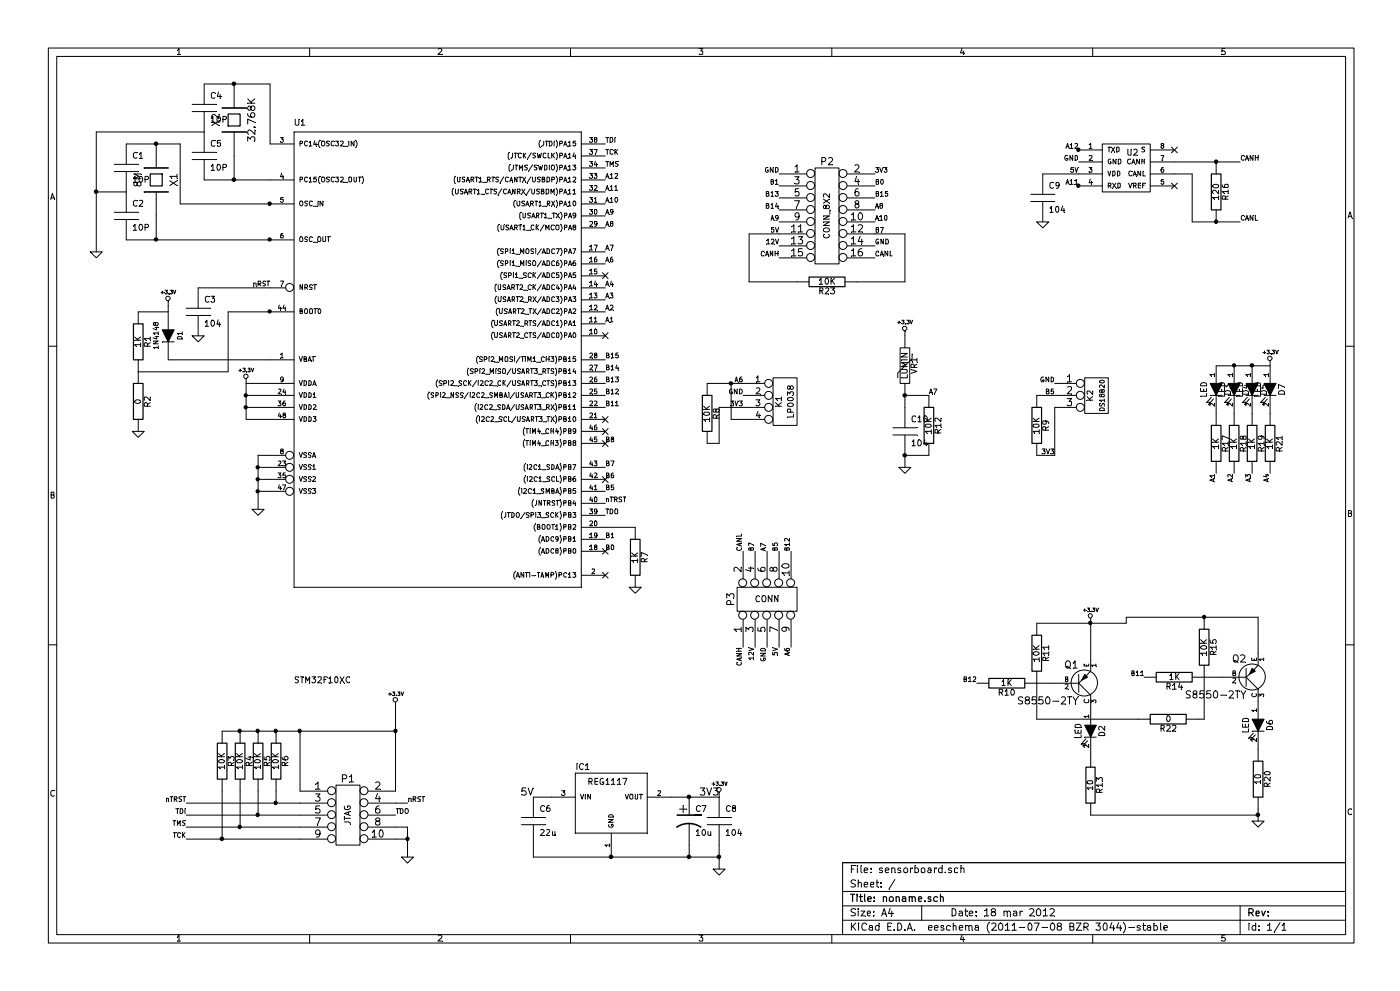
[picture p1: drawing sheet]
EESchema Schematic File Version 2  date 2012-03-19 1:16:32
LIBS:power
LIBS:device
LIBS:transistors
LIBS:conn
LIBS:linear
LIBS:regul
LIBS:74xx
LIBS:cmos4000
LIBS:adc-dac
LIBS:memory
LIBS:xilinx
LIBS:special
LIBS:microcontrollers
LIBS:dsp
LIBS:microchip
LIBS:analog_switches
LIBS:motorola
LIBS:texas
LIBS:intel
LIBS:audio
LIBS:interface
LIBS:digital-audio
LIBS:philips
LIBS:display
LIBS:cypress
LIBS:siliconi
LIBS:opto
LIBS:atmel
LIBS:contrib
LIBS:valves
LIBS:STM32
LIBS:burr-brown
LIBS:sensorboard-cache
EELAYER 25  0
EELAYER END
$Descr A4 11700 8267
encoding utf-8
Sheet 1 1
Title "noname.sch"
Date "18 mar 2012"
Rev ""
Comp ""
Comment1 ""
Comment2 ""
Comment3 ""
Comment4 ""
$EndDescr
Connection ~ 6100 3200
Wire Wire Line
	6100 3200 6100 3500
Wire Wire Line
	6100 3500 6200 3500
Wire Wire Line
	7300 1950 7550 1950
Wire Wire Line
	7550 1950 7550 2350
Wire Wire Line
	7550 2350 7150 2350
Connection ~ 9100 5200
Connection ~ 10050 5150
Wire Wire Line
	9400 5150 10500 5150
Wire Wire Line
	9400 5150 9400 5200
Wire Wire Line
	9400 5200 8650 5200
Wire Wire Line
	10000 6000 10050 6000
Wire Wire Line
	10050 6000 10050 5650
Wire Wire Line
	1700 1500 2250 1500
Wire Wire Line
	2250 2600 1900 2600
Connection ~ 7550 3800
Connection ~ 7550 3300
Connection ~ 9000 1550
Connection ~ 9000 1250
Connection ~ 2250 1700
Connection ~ 2250 2000
Connection ~ 2250 2600
Connection ~ 2300 6100
Connection ~ 2150 6100
Connection ~ 2000 6100
Connection ~ 6000 7150
Wire Wire Line
	6000 7250 6000 7050
Wire Wire Line
	8650 3300 8800 3300
Wire Wire Line
	5900 3700 6000 3700
Wire Wire Line
	1150 2600 1400 2600
Wire Wire Line
	7750 3800 7550 3800
Wire Wire Line
	7750 3300 7550 3300
Connection ~ 2050 3300
Wire Wire Line
	2050 3300 2250 3300
Wire Wire Line
	2250 3500 2050 3500
Wire Wire Line
	2050 3500 2050 3200
Connection ~ 2150 4000
Wire Wire Line
	2150 4000 2250 4000
Wire Wire Line
	2150 4250 2150 3800
Wire Wire Line
	2150 3800 2250 3800
Wire Wire Line
	2250 2400 1650 2400
Wire Wire Line
	800  2100 800  1100
Wire Wire Line
	800  1100 1700 1100
Connection ~ 1300 2000
Wire Wire Line
	1300 1800 1300 2000
Wire Wire Line
	1050 1200 1500 1200
Connection ~ 1300 1200
Connection ~ 1950 700 
Wire Wire Line
	1700 700  2250 700 
Wire Wire Line
	1950 1300 1950 1500
Connection ~ 5750 7150
Wire Wire Line
	5750 7050 5750 7150
Connection ~ 10500 6800
Wire Wire Line
	10500 6850 10500 6750
Wire Wire Line
	10050 5650 10200 5650
Wire Wire Line
	10500 5150 10500 5450
Connection ~ 10450 3050
Wire Wire Line
	10600 3050 10150 3050
Wire Wire Line
	9100 5500 9100 5200
Wire Wire Line
	9950 1450 9950 1850
Wire Wire Line
	9950 1450 9800 1450
Wire Wire Line
	3400 7150 3400 6900
Wire Wire Line
	3400 6900 3300 6900
Wire Wire Line
	3400 6700 3300 6700
Wire Wire Line
	2500 6600 2500 6100
Connection ~ 1850 7000
Wire Wire Line
	1850 6600 1850 7000
Connection ~ 2150 6800
Wire Wire Line
	2150 6600 2150 6800
Wire Wire Line
	2500 7000 1550 7000
Wire Wire Line
	2500 6800 1550 6800
Wire Wire Line
	8700 1850 8700 1850
Wire Wire Line
	8700 1450 9000 1450
Wire Wire Line
	1550 6700 2500 6700
Wire Wire Line
	2500 6900 1550 6900
Wire Wire Line
	2300 6600 2300 6700
Connection ~ 2300 6700
Wire Wire Line
	2000 6600 2000 6900
Connection ~ 2000 6900
Wire Wire Line
	1850 6100 3300 6100
Connection ~ 2500 6100
Wire Wire Line
	3300 5900 3300 6600
Connection ~ 3300 6100
Wire Wire Line
	3300 7000 3400 7000
Connection ~ 3400 7000
Wire Wire Line
	10350 1350 9800 1350
Connection ~ 10150 1350
Wire Wire Line
	9950 1850 10350 1850
Connection ~ 10150 1850
Wire Wire Line
	8800 5700 8650 5700
Connection ~ 10300 3050
Wire Wire Line
	9100 6800 10500 6800
Wire Wire Line
	4450 6650 4600 6650
Wire Wire Line
	6000 6650 5600 6650
Connection ~ 5750 6650
Wire Wire Line
	4450 7050 4450 7150
Wire Wire Line
	4450 7150 6000 7150
Connection ~ 5100 7150
Connection ~ 1950 1500
Wire Wire Line
	1500 1200 1500 1700
Wire Wire Line
	2250 2000 1050 2000
Wire Wire Line
	1050 1600 800  1600
Connection ~ 800  1600
Wire Wire Line
	5050 4400 5300 4400
Wire Wire Line
	1400 2600 1400 2550
Wire Wire Line
	2150 4100 2250 4100
Connection ~ 2150 4100
Wire Wire Line
	2250 3900 2150 3900
Connection ~ 2150 3900
Wire Wire Line
	2050 3200 2250 3200
Wire Wire Line
	2050 3400 2250 3400
Connection ~ 2050 3400
Wire Wire Line
	7550 3300 7550 3400
Wire Wire Line
	7550 3800 7550 3900
Wire Wire Line
	1150 3100 1900 3100
Wire Wire Line
	1900 3100 1900 2600
Wire Wire Line
	5900 3200 6200 3200
Wire Wire Line
	8800 3400 8800 3800
Wire Wire Line
	8800 3800 8650 3800
Wire Wire Line
	2250 3000 1400 3000
Wire Wire Line
	2250 700  2250 1200
Wire Wire Line
	1500 1700 2250 1700
Wire Wire Line
	9500 6000 8650 6000
Wire Wire Line
	8650 6000 8650 5700
Wire Wire Line
	6500 1950 6250 1950
Wire Wire Line
	6250 1950 6250 2350
Wire Wire Line
	6250 2350 6650 2350
Wire Wire Line
	6000 3700 6000 3400
Wire Wire Line
	6000 3400 6200 3400
$Comp
L CONN_4 K1
U 1 1
P 6550 3350
F 0 "K1" V 6500 3350 50  0000 C CNN
F 1 "LP0038" V 6600 3350 50  0000 C CNN
	1    6550 3350
	1    0    0    -1  
$EndComp
$Comp
L R R23
U 1 1
P 6900 2350
F 0 "R23" V 6980 2350 50  0000 C CNN
F 1 "10K" V 6900 2350 50  0000 C CNN
	1    6900 2350
	0    1    1    0   
$EndComp
Text Label 8150 5700 2    40   ~ 0
B12
$Comp
L C C6
U 1 1
P 4450 6850
F 0 "C6" H 4500 6950 50  0000 L CNN
F 1 "22u" H 4500 6750 50  0000 L CNN
	1    4450 6850
	1    0    0    -1  
$EndComp
NoConn ~ 5050 4600
NoConn ~ 5050 4000
NoConn ~ 5050 3700
NoConn ~ 5050 2300
Text Label 6000 6650 2    60   ~ 0
3V3
Text Label 4450 6650 2    60   ~ 0
5V
$Comp
L R R22
U 1 1
P 9750 6000
F 0 "R22" V 9830 6000 50  0000 C CNN
F 1 "0" V 9750 6000 50  0000 C CNN
	1    9750 6000
	0    1    1    0   
$EndComp
NoConn ~ 5050 2800
NoConn ~ 5050 3600
NoConn ~ 5050 3500
NoConn ~ 5050 4800
Text Label 5050 4100 0    40   ~ 0
B5
Text Label 5050 4000 0    40   ~ 0
B6
Text Label 5050 3900 0    40   ~ 0
B7
Text Label 5050 3700 0    40   ~ 0
B8
Text Label 5050 4600 0    40   ~ 0
B0
Text Label 5050 4500 0    40   ~ 0
B1
Text Label 6300 4600 1    40   ~ 0
B7
Text Label 6300 5400 3    40   ~ 0
12V
Text Label 6400 5400 3    40   ~ 0
GND
Text Label 7300 1950 0    40   ~ 0
B7
Text Label 6600 5400 3    40   ~ 0
A6
Text Label 6400 4600 1    40   ~ 0
A7
Text Label 6500 4600 1    40   ~ 0
B5
Text Label 6600 4600 1    40   ~ 0
B12
Text Label 9550 5650 2    40   ~ 0
B11
Text Label 6500 5400 3    40   ~ 0
5V
Text Label 6200 4600 1    40   ~ 0
CANL
Text Label 6200 5400 3    40   ~ 0
CANH
Text Label 8800 3800 2    40   ~ 0
3V3
$Comp
L R R9
U 1 1
P 8650 3550
F 0 "R9" V 8730 3550 50  0000 C CNN
F 1 "10K" V 8650 3550 50  0000 C CNN
	1    8650 3550
	1    0    0    -1  
$EndComp
$Comp
L R R8
U 1 1
P 5900 3450
F 0 "R8" V 5980 3450 50  0000 C CNN
F 1 "10K" V 5900 3450 50  0000 C CNN
	1    5900 3450
	1    0    0    -1  
$EndComp
Text Label 8800 3300 2    40   ~ 0
B5
Text Label 8800 3200 2    40   ~ 0
GND
Text Label 6200 3400 2    40   ~ 0
3V3
Text Label 6200 3300 2    40   ~ 0
GND
Text Label 6200 3200 2    40   ~ 0
A6
$Comp
L CONN_3 K2
U 1 1
P 9150 3300
F 0 "K2" V 9100 3300 50  0000 C CNN
F 1 "DS18B20" V 9200 3300 40  0000 C CNN
	1    9150 3300
	1    0    0    -1  
$EndComp
$Comp
L GND #PWR01
U 1 1
P 1150 3600
F 0 "#PWR01" H 1150 3600 30  0001 C CNN
F 1 "GND" H 1150 3530 30  0001 C CNN
	1    1150 3600
	1    0    0    -1  
$EndComp
$Comp
L R R2
U 1 1
P 1150 3350
F 0 "R2" V 1230 3350 50  0000 C CNN
F 1 "0" V 1150 3350 50  0000 C CNN
	1    1150 3350
	1    0    0    -1  
$EndComp
Text Label 7750 3300 0    40   ~ 0
A7
$Comp
L +3.3V #PWR02
U 1 1
P 7550 2800
F 0 "#PWR02" H 7550 2760 30  0001 C CNN
F 1 "+3.3V" H 7550 2910 30  0000 C CNN
	1    7550 2800
	1    0    0    -1  
$EndComp
$Comp
L GND #PWR03
U 1 1
P 7550 3900
F 0 "#PWR03" H 7550 3900 30  0001 C CNN
F 1 "GND" H 7550 3830 30  0001 C CNN
	1    7550 3900
	1    0    0    -1  
$EndComp
$Comp
L R R12
U 1 1
P 7750 3550
F 0 "R12" V 7830 3550 50  0000 C CNN
F 1 "10K" V 7750 3550 50  0000 C CNN
	1    7750 3550
	1    0    0    -1  
$EndComp
$Comp
L C C10
U 1 1
P 7550 3600
F 0 "C10" H 7600 3700 50  0000 L CNN
F 1 "104" H 7600 3500 50  0000 L CNN
	1    7550 3600
	1    0    0    -1  
$EndComp
$Comp
L R R1
U 1 1
P 1150 2850
F 0 "R1" V 1230 2850 50  0000 C CNN
F 1 "1K" V 1150 2850 50  0000 C CNN
	1    1150 2850
	1    0    0    -1  
$EndComp
$Comp
L VR VR1
U 1 1
P 7550 3050
F 0 "VR1" V 7630 3050 50  0000 C CNN
F 1 "LUMIN" V 7550 3050 50  0000 C CNN
	1    7550 3050
	1    0    0    -1  
$EndComp
Text Label 5050 2100 0    40   ~ 0
A7
Text Label 5050 2200 0    40   ~ 0
A6
Text Label 5050 2400 0    40   ~ 0
A4
Text Label 5050 2500 0    40   ~ 0
A3
Text Label 5050 2600 0    40   ~ 0
A2
Text Label 5050 2700 0    40   ~ 0
A1
Text Label 5050 3000 0    40   ~ 0
B15
Text Label 5050 3100 0    40   ~ 0
B14
Text Label 5050 3200 0    40   ~ 0
B13
Text Label 5050 3300 0    40   ~ 0
B12
Text Label 5050 3400 0    40   ~ 0
B11
Text Label 5050 4200 0    40   ~ 0
nTRST
Text Label 5050 4300 0    40   ~ 0
TDO
Text Label 2250 2400 2    40   ~ 0
nRST
Text Label 5050 1900 0    40   ~ 0
A8
Text Label 5050 1800 0    40   ~ 0
A9
Text Label 5050 1700 0    40   ~ 0
A10
Text Label 5050 1600 0    40   ~ 0
A11
Text Label 5050 1500 0    40   ~ 0
A12
Text Label 5050 1400 0    40   ~ 0
TMS
Text Label 5050 1300 0    40   ~ 0
TCK
Text Label 5050 1200 0    40   ~ 0
TDI
$Comp
L +3.3V #PWR04
U 1 1
P 2050 3200
F 0 "#PWR04" H 2050 3160 30  0001 C CNN
F 1 "+3.3V" H 2050 3310 30  0000 C CNN
	1    2050 3200
	1    0    0    -1  
$EndComp
$Comp
L GND #PWR05
U 1 1
P 2150 4250
F 0 "#PWR05" H 2150 4250 30  0001 C CNN
F 1 "GND" H 2150 4180 30  0001 C CNN
	1    2150 4250
	1    0    0    -1  
$EndComp
$Comp
L +3.3V #PWR06
U 1 1
P 1400 2550
F 0 "#PWR06" H 1400 2510 30  0001 C CNN
F 1 "+3.3V" H 1400 2660 30  0000 C CNN
	1    1400 2550
	1    0    0    -1  
$EndComp
$Comp
L DIODE D1
U 1 1
P 1400 2800
F 0 "D1" H 1400 2900 40  0000 C CNN
F 1 "1N4148" H 1400 2700 40  0000 C CNN
	1    1400 2800
	0    1    1    0   
$EndComp
$Comp
L GND #PWR07
U 1 1
P 5300 4900
F 0 "#PWR07" H 5300 4900 30  0001 C CNN
F 1 "GND" H 5300 4830 30  0001 C CNN
	1    5300 4900
	1    0    0    -1  
$EndComp
$Comp
L GND #PWR08
U 1 1
P 1650 2800
F 0 "#PWR08" H 1650 2800 30  0001 C CNN
F 1 "GND" H 1650 2730 30  0001 C CNN
	1    1650 2800
	1    0    0    -1  
$EndComp
$Comp
L C C3
U 1 1
P 1650 2600
F 0 "C3" H 1700 2700 50  0000 L CNN
F 1 "104" H 1700 2500 50  0000 L CNN
	1    1650 2600
	1    0    0    -1  
$EndComp
$Comp
L GND #PWR09
U 1 1
P 800 2100
F 0 "#PWR09" H 800 2100 30  0001 C CNN
F 1 "GND" H 800 2030 30  0001 C CNN
	1    800  2100
	1    0    0    -1  
$EndComp
$Comp
L CRYSTAL X1
U 1 1
P 1300 1500
F 0 "X1" H 1300 1650 60  0000 C CNN
F 1 "8M" H 1300 1350 60  0000 C CNN
	1    1300 1500
	0    1    1    0   
$EndComp
$Comp
L C C1
U 1 1
P 1050 1400
F 0 "C1" H 1100 1500 50  0000 L CNN
F 1 "10P" H 1100 1300 50  0000 L CNN
	1    1050 1400
	1    0    0    -1  
$EndComp
$Comp
L C C2
U 1 1
P 1050 1800
F 0 "C2" H 1100 1900 50  0000 L CNN
F 1 "10P" H 1100 1700 50  0000 L CNN
	1    1050 1800
	1    0    0    -1  
$EndComp
$Comp
L GND #PWR010
U 1 1
P 6000 7250
F 0 "#PWR010" H 6000 7250 30  0001 C CNN
F 1 "GND" H 6000 7180 30  0001 C CNN
	1    6000 7250
	1    0    0    -1  
$EndComp
$Comp
L C C5
U 1 1
P 1700 1300
F 0 "C5" H 1750 1400 50  0000 L CNN
F 1 "10P" H 1750 1200 50  0000 L CNN
	1    1700 1300
	1    0    0    -1  
$EndComp
$Comp
L C C4
U 1 1
P 1700 900
F 0 "C4" H 1750 1000 50  0000 L CNN
F 1 "10P" H 1750 800 50  0000 L CNN
	1    1700 900 
	1    0    0    -1  
$EndComp
$Comp
L CRYSTAL X2
U 1 1
P 1950 1000
F 0 "X2" H 1950 1150 60  0000 C CNN
F 1 "32.768K" H 1950 850 60  0000 C CNN
	1    1950 1000
	0    -1   -1   0   
$EndComp
$Comp
L C C8
U 1 1
P 6000 6850
F 0 "C8" H 6050 6950 50  0000 L CNN
F 1 "104" H 6050 6750 50  0000 L CNN
	1    6000 6850
	1    0    0    -1  
$EndComp
$Comp
L CP1 C7
U 1 1
P 5750 6850
F 0 "C7" H 5800 6950 50  0000 L CNN
F 1 "10u" H 5800 6750 50  0000 L CNN
	1    5750 6850
	1    0    0    -1  
$EndComp
$Comp
L REG1117 IC1
U 1 1
P 5100 6650
F 0 "IC1" H 4800 6875 50  0000 L BNN
F 1 "REG1117" H 4900 6750 50  0000 L BNN
F 2 "burr-brown-3-SOT223" H 5100 6800 50  0001 C CNN
	1    5100 6650
	1    0    0    -1  
$EndComp
$Comp
L LED D6
U 1 1
P 10500 6050
F 0 "D6" H 10500 6150 50  0000 C CNN
F 1 "LED" H 10500 5950 50  0000 C CNN
	1    10500 6050
	0    1    1    0   
$EndComp
$Comp
L PNP Q2
U 1 1
P 10400 5650
F 0 "Q2" H 10400 5500 60  0000 R CNN
F 1 "S8550-2TY" H 10400 5800 60  0000 R CNN
	1    10400 5650
	1    0    0    1   
$EndComp
$Comp
L R R15
U 1 1
P 10050 5400
F 0 "R15" V 10130 5400 50  0000 C CNN
F 1 "10K" V 10050 5400 50  0000 C CNN
	1    10050 5400
	1    0    0    -1  
$EndComp
$Comp
L R R20
U 1 1
P 10500 6500
F 0 "R20" V 10580 6500 50  0000 C CNN
F 1 "10" V 10500 6500 50  0000 C CNN
	1    10500 6500
	1    0    0    -1  
$EndComp
$Comp
L +3.3V #PWR011
U 1 1
P 6000 6650
F 0 "#PWR011" H 6000 6610 30  0001 C CNN
F 1 "+3.3V" H 6000 6760 30  0000 C CNN
	1    6000 6650
	1    0    0    -1  
$EndComp
$Comp
L R R14
U 1 1
P 9800 5650
F 0 "R14" V 9880 5650 50  0000 C CNN
F 1 "1K" V 9800 5650 50  0000 C CNN
	1    9800 5650
	0    1    1    0   
$EndComp
$Comp
L GND #PWR012
U 1 1
P 10500 6850
F 0 "#PWR012" H 10500 6850 30  0001 C CNN
F 1 "GND" H 10500 6780 30  0001 C CNN
	1    10500 6850
	1    0    0    -1  
$EndComp
Text Label 10600 3950 3    40   ~ 0
A4
Text Label 10450 3950 3    40   ~ 0
A3
Text Label 10300 3950 3    40   ~ 0
A2
Text Label 10150 3950 3    40   ~ 0
A1
$Comp
L +3.3V #PWR013
U 1 1
P 10600 3050
F 0 "#PWR013" H 10600 3010 30  0001 C CNN
F 1 "+3.3V" H 10600 3160 30  0000 C CNN
	1    10600 3050
	1    0    0    -1  
$EndComp
$Comp
L R R21
U 1 1
P 10600 3700
F 0 "R21" V 10680 3700 50  0000 C CNN
F 1 "1K" V 10600 3700 50  0000 C CNN
	1    10600 3700
	1    0    0    -1  
$EndComp
$Comp
L R R19
U 1 1
P 10450 3700
F 0 "R19" V 10530 3700 50  0000 C CNN
F 1 "1K" V 10450 3700 50  0000 C CNN
	1    10450 3700
	1    0    0    -1  
$EndComp
$Comp
L R R18
U 1 1
P 10300 3700
F 0 "R18" V 10380 3700 50  0000 C CNN
F 1 "1K" V 10300 3700 50  0000 C CNN
	1    10300 3700
	1    0    0    -1  
$EndComp
$Comp
L R R17
U 1 1
P 10150 3700
F 0 "R17" V 10230 3700 50  0000 C CNN
F 1 "1K" V 10150 3700 50  0000 C CNN
	1    10150 3700
	1    0    0    -1  
$EndComp
$Comp
L LED D7
U 1 1
P 10600 3250
F 0 "D7" H 10600 3350 50  0000 C CNN
F 1 "LED" H 10600 3150 50  0000 C CNN
	1    10600 3250
	0    1    1    0   
$EndComp
$Comp
L LED D5
U 1 1
P 10450 3250
F 0 "D5" H 10450 3350 50  0000 C CNN
F 1 "LED" H 10450 3150 50  0000 C CNN
	1    10450 3250
	0    1    1    0   
$EndComp
$Comp
L LED D4
U 1 1
P 10300 3250
F 0 "D4" H 10300 3350 50  0000 C CNN
F 1 "LED" H 10300 3150 50  0000 C CNN
	1    10300 3250
	0    1    1    0   
$EndComp
$Comp
L LED D3
U 1 1
P 10150 3250
F 0 "D3" H 10150 3350 50  0000 C CNN
F 1 "LED" H 10150 3150 50  0000 C CNN
	1    10150 3250
	0    1    1    0   
$EndComp
$Comp
L R R10
U 1 1
P 8400 5700
F 0 "R10" V 8480 5700 50  0000 C CNN
F 1 "1K" V 8400 5700 50  0000 C CNN
	1    8400 5700
	0    1    1    0   
$EndComp
$Comp
L +3.3V #PWR014
U 1 1
P 9100 5200
F 0 "#PWR014" H 9100 5160 30  0001 C CNN
F 1 "+3.3V" H 9100 5310 30  0000 C CNN
	1    9100 5200
	1    0    0    -1  
$EndComp
$Comp
L R R13
U 1 1
P 9100 6550
F 0 "R13" V 9180 6550 50  0000 C CNN
F 1 "10" V 9100 6550 50  0000 C CNN
	1    9100 6550
	1    0    0    -1  
$EndComp
$Comp
L R R11
U 1 1
P 8650 5450
F 0 "R11" V 8730 5450 50  0000 C CNN
F 1 "10K" V 8650 5450 50  0000 C CNN
	1    8650 5450
	1    0    0    -1  
$EndComp
$Comp
L PNP Q1
U 1 1
P 9000 5700
F 0 "Q1" H 9000 5550 60  0000 R CNN
F 1 "S8550-2TY" H 9000 5850 60  0000 R CNN
	1    9000 5700
	1    0    0    1   
$EndComp
Text Label 10350 1850 0    40   ~ 0
CANL
Text Label 10350 1350 0    40   ~ 0
CANH
$Comp
L R R16
U 1 1
P 10150 1600
F 0 "R16" V 10230 1600 50  0000 C CNN
F 1 "120" V 10150 1600 50  0000 C CNN
	1    10150 1600
	1    0    0    -1  
$EndComp
$Comp
L GND #PWR015
U 1 1
P 3400 7150
F 0 "#PWR015" H 3400 7150 30  0001 C CNN
F 1 "GND" H 3400 7080 30  0001 C CNN
	1    3400 7150
	1    0    0    -1  
$EndComp
Text Label 3300 6800 0    40   ~ 0
TDO
Text Label 3400 6700 0    40   ~ 0
nRST
$Comp
L +3.3V #PWR016
U 1 1
P 3300 5900
F 0 "#PWR016" H 3300 5860 30  0001 C CNN
F 1 "+3.3V" H 3300 6010 30  0000 C CNN
	1    3300 5900
	1    0    0    -1  
$EndComp
Text Label 1550 7000 2    40   ~ 0
TCK
Text Label 1550 6900 2    40   ~ 0
TMS
Text Label 1550 6800 2    40   ~ 0
TDI
Text Label 1550 6700 2    40   ~ 0
nTRST
$Comp
L R R7
U 1 1
P 5300 4650
F 0 "R7" V 5380 4650 50  0000 C CNN
F 1 "1K" V 5300 4650 50  0000 C CNN
	1    5300 4650
	1    0    0    -1  
$EndComp
$Comp
L R R3
U 1 1
P 1850 6350
F 0 "R3" V 1930 6350 50  0000 C CNN
F 1 "10K" V 1850 6350 50  0000 C CNN
	1    1850 6350
	1    0    0    -1  
$EndComp
$Comp
L R R4
U 1 1
P 2000 6350
F 0 "R4" V 2080 6350 50  0000 C CNN
F 1 "10K" V 2000 6350 50  0000 C CNN
	1    2000 6350
	1    0    0    -1  
$EndComp
$Comp
L R R5
U 1 1
P 2150 6350
F 0 "R5" V 2230 6350 50  0000 C CNN
F 1 "10K" V 2150 6350 50  0000 C CNN
	1    2150 6350
	1    0    0    -1  
$EndComp
$Comp
L R R6
U 1 1
P 2300 6350
F 0 "R6" V 2380 6350 50  0000 C CNN
F 1 "10K" V 2300 6350 50  0000 C CNN
	1    2300 6350
	1    0    0    -1  
$EndComp
$Comp
L CONN_5X2 P1
U 1 1
P 2900 6800
F 0 "P1" H 2900 7100 60  0000 C CNN
F 1 "JTAG" V 2900 6800 50  0000 C CNN
	1    2900 6800
	1    0    0    -1  
$EndComp
$Comp
L CONN_5X2 P3
U 1 1
P 6400 5000
F 0 "P3" H 6400 5300 60  0000 C CNN
F 1 "CONN" V 6400 5000 50  0000 C CNN
	1    6400 5000
	0    -1   -1   0   
$EndComp
$Comp
L LED D2
U 1 1
P 9100 6100
F 0 "D2" H 9100 6200 50  0000 C CNN
F 1 "LED" H 9100 6000 50  0000 C CNN
	1    9100 6100
	0    1    1    0   
$EndComp
Text Label 7300 1450 0    40   ~ 0
3V3
Text Label 7300 2150 0    40   ~ 0
CANL
Text Label 6500 2150 2    40   ~ 0
CANH
Text Label 7300 2050 0    40   ~ 0
GND
Text Label 7300 1850 0    40   ~ 0
A10
Text Label 7300 1750 0    40   ~ 0
A8
Text Label 7300 1650 0    40   ~ 0
B15
Text Label 7300 1550 0    40   ~ 0
B0
Text Label 6500 2050 2    40   ~ 0
12V
Text Label 6500 1950 2    40   ~ 0
5V
Text Label 6500 1850 2    40   ~ 0
A9
Text Label 6500 1750 2    40   ~ 0
B14
Text Label 6500 1650 2    40   ~ 0
B13
Text Label 6500 1550 2    40   ~ 0
B1
Text Label 6500 1450 2    40   ~ 0
GND
$Comp
L CONN_8X2 P2
U 1 1
P 6900 1800
F 0 "P2" H 6900 2250 60  0000 C CNN
F 1 "CONN_8X2" V 6900 1800 50  0000 C CNN
	1    6900 1800
	1    0    0    -1  
$EndComp
$Comp
L GND #PWR017
U 1 1
P 8700 1850
F 0 "#PWR017" H 8700 1850 30  0001 C CNN
F 1 "GND" H 8700 1780 30  0001 C CNN
	1    8700 1850
	1    0    0    -1  
$EndComp
$Comp
L C C9
U 1 1
P 8700 1650
F 0 "C9" H 8750 1750 50  0000 L CNN
F 1 "104" H 8750 1550 50  0000 L CNN
	1    8700 1650
	1    0    0    -1  
$EndComp
NoConn ~ 9800 1550
NoConn ~ 9800 1250
Text Label 9000 1350 2    40   ~ 0
GND
Text Label 9000 1450 2    40   ~ 0
5V
Text Label 9000 1250 2    40   ~ 0
A12
Text Label 9000 1550 2    40   ~ 0
A11
$Comp
L YJA1050A U2
U 1 1
P 9400 1400
F 0 "U2" H 9400 1500 50  0000 L BNN
F 1 "YJA1050A" H 9400 1300 50  0001 C CNN
	1    9400 1400
	1    0    0    -1  
$EndComp
$Comp
L STM32F10XC U1
U 1 1
P 3650 4200
F 0 "U1" H 2450 7350 50  0000 L BNN
F 1 "STM32F10XC" H 2450 2700 50  0000 L BNN
F 2 "STM32F10xC-TQFP48" H 3650 4350 50  0001 C CNN
	1    3650 4200
	1    0    0    -1  
$EndComp
$EndSCHEMATC
